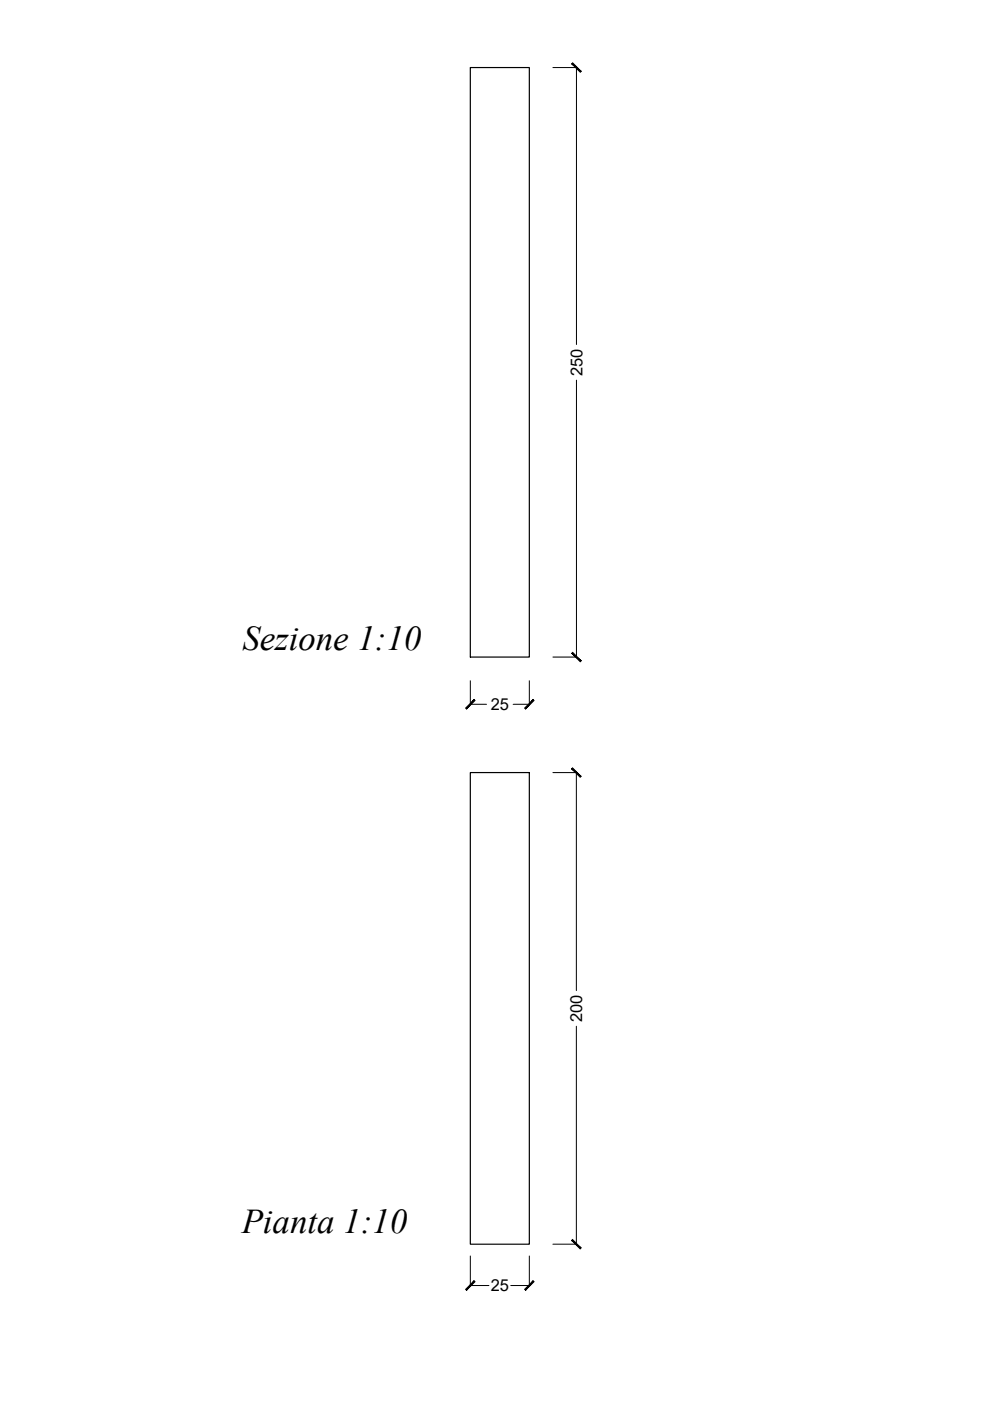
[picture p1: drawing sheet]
<svg xmlns="http://www.w3.org/2000/svg" width="420mm" height="594mm" viewBox="0 0 420 594" stroke-linecap="round" stroke-linejoin="round" font-family="sans-serif">
<!-- layer: muro -->
<path d="M199.4 28.6h25v250h-25zM199.4 327.6h25v200h-25z" fill="none" stroke="#000" stroke-width=".51"/>
<!-- layer: quote -->
<path d="M234.4 28.6h10v117.5M244.4 161.2v117.4h-10M199.4 288.7v9.9h6.9M224.4 288.7v9.9h-6.8M234.4 327.6h10v92.5M244.4 435.2v92.4h-10M199.4 532.6v12.5h7.9M224.4 532.6v12.5h-7.9" fill="none" stroke="#000" stroke-width=".42"/>
<!-- layer: 0 -->
<g fill="#000" stroke="#000" stroke-width=".42">
<path d="M242.4 27l3.6 3.6 .4-.3zM242.4 27l.4-.3 3.6 3.6z"/>
<path d="M242.8 276.6l-.4 .4 4 3.2zM242.4 277l4 3.2-.4 .4z"/>
<path d="M201 296.7l-3.2 3.9 3.6-3.6zM201 296.7l-3.2 3.9-.4-.3z"/>
<path d="M222.4 300.3l.4 .3 3.2-3.9zM226 296.7l.4 .3-3.6 3.6z"/>
<path d="M242.4 326l3.6 3.6 .4-.4zM242.4 326l.4-.4 3.6 3.6z"/>
<path d="M242.8 525.6l-.4 .4 4 3.2zM242.4 526l4 3.2-.4 .4z"/>
<path d="M201 543.1l-3.2 4 3.6-3.6zM197.4 546.7l3.6-3.6-3.2 4z"/>
<path d="M222.4 546.7l.4 .4 3.2-4zM226 543.1l.4 .4-3.6 3.6z"/>
</g>
<g font-size="14.8">
<text x="102.8" y="275.5">Sezione 1:10</text>
<text x="102.5" y="522.9">Pianta 1:10</text>
</g>
<g font-size="7">
<text x="246.9" y="159.4" transform="rotate(-90 246.9 159.4)">250</text>
<text x="208.1" y="301.1">25</text>
<text x="246.9" y="433.4" transform="rotate(-90 246.9 433.4)">200</text>
<text x="208.1" y="547.6">25</text>
</g>
</svg>
